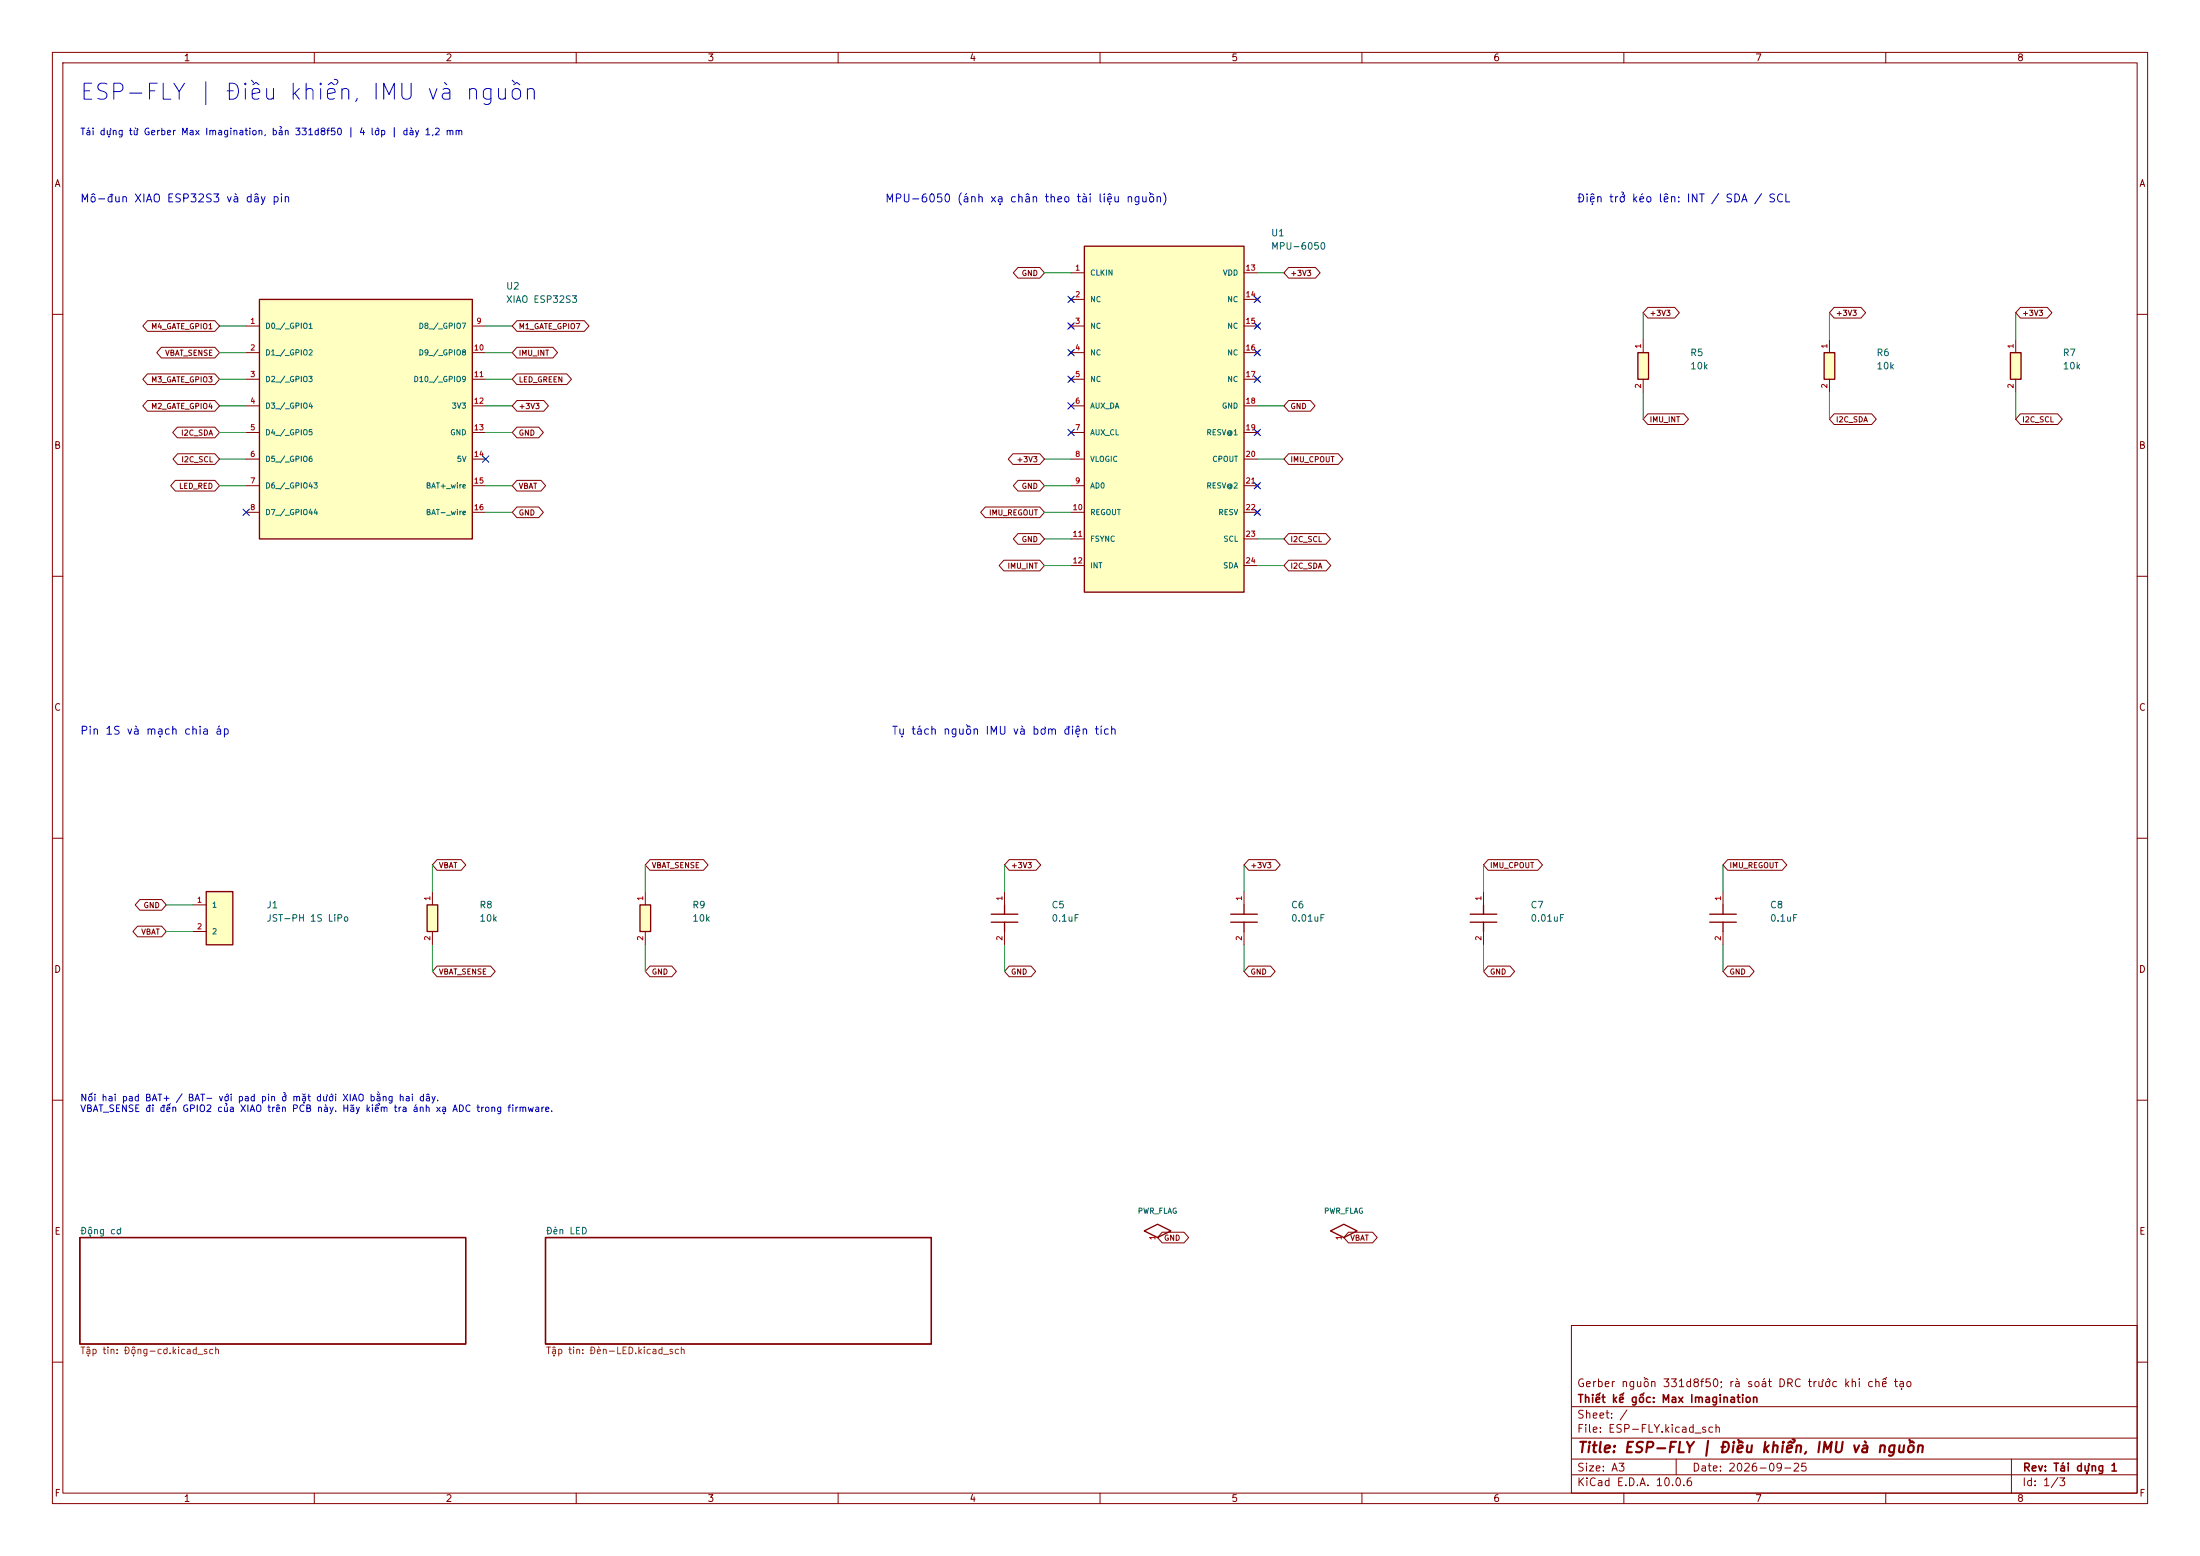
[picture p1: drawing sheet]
(kicad_sch (version 20250114) (generator "eeschema") (paper "A3") (title_block (title "ESP-FLY | Điều khiển, IMU và nguồn") (date "2026-09-25") (rev "Tái dựng 1") (company "Thiết kế gốc: Max Imagination") (comment 1 "Gerber nguồn 331d8f50; rà soát DRC trước khi chế tạo"))
(lib_symbols
(symbol "ESP_FLY:R" (pin_names (offset 1.016) (hide yes)) (in_bom yes) (on_board yes) (property "Reference" "R" (at 0 0 0) (effects (font (size 1.27 1.27)) )) (property "Value" "R" (at 0 0 0) (effects (font (size 1.27 1.27)) )) (symbol "R_0_1" (rectangle (start -1.016 2.54) (end 1.016 -2.54) (stroke (width .254) (type default)) (fill (type background)))) (symbol "R_1_1" (pin passive line (at 0 5.08 270) (length 2.54) (name "" (effects (font (size 1.016 1.016)) )) (number "1" (effects (font (size 1.016 1.016)) )))(pin passive line (at 0 -5.08 90) (length 2.54) (name "" (effects (font (size 1.016 1.016)) )) (number "2" (effects (font (size 1.016 1.016)) )))))
(symbol "ESP_FLY:C" (pin_names (offset 1.016) (hide yes)) (in_bom yes) (on_board yes) (property "Reference" "C" (at 0 0 0) (effects (font (size 1.27 1.27)) )) (property "Value" "C" (at 0 0 0) (effects (font (size 1.27 1.27)) )) (symbol "C_0_1" (polyline (pts (xy -2.54 0.762)(xy 2.54 0.762)) (stroke (width 0.254) (type default)) (fill (type none)))(polyline (pts (xy -2.54 -0.762)(xy 2.54 -0.762)) (stroke (width 0.254) (type default)) (fill (type none)))(polyline (pts (xy 0 2.54)(xy 0 0.762)) (stroke (width 0.254) (type default)) (fill (type none)))(polyline (pts (xy 0 -2.54)(xy 0 -0.762)) (stroke (width 0.254) (type default)) (fill (type none)))) (symbol "C_1_1" (pin passive line (at 0 5.08 270) (length 2.54) (name "" (effects (font (size 1.016 1.016)) )) (number "1" (effects (font (size 1.016 1.016)) )))(pin passive line (at 0 -5.08 90) (length 2.54) (name "" (effects (font (size 1.016 1.016)) )) (number "2" (effects (font (size 1.016 1.016)) )))))
(symbol "ESP_FLY:D" (pin_names (offset 1.016) (hide yes)) (in_bom yes) (on_board yes) (property "Reference" "D" (at 0 0 0) (effects (font (size 1.27 1.27)) )) (property "Value" "D" (at 0 0 0) (effects (font (size 1.27 1.27)) )) (symbol "D_0_1" (polyline (pts (xy -2.54 2.54)(xy 2.54 2.54)(xy 0 -2.54)(xy -2.54 2.54)) (stroke (width 0.254) (type default)) (fill (type none)))(polyline (pts (xy -2.54 -2.54)(xy 2.54 -2.54)) (stroke (width 0.254) (type default)) (fill (type none)))) (symbol "D_1_1" (pin passive line (at 0 5.08 270) (length 2.54) (name "A" (effects (font (size 1.016 1.016)) )) (number "2" (effects (font (size 1.016 1.016)) )))(pin passive line (at 0 -5.08 90) (length 2.54) (name "K" (effects (font (size 1.016 1.016)) )) (number "1" (effects (font (size 1.016 1.016)) )))))
(symbol "ESP_FLY:LED" (pin_names (offset 1.016) (hide yes)) (in_bom yes) (on_board yes) (property "Reference" "D" (at 0 0 0) (effects (font (size 1.27 1.27)) )) (property "Value" "LED" (at 0 0 0) (effects (font (size 1.27 1.27)) )) (symbol "LED_0_1" (polyline (pts (xy -2.54 2.54)(xy 2.54 2.54)(xy 0 -2.54)(xy -2.54 2.54)) (stroke (width 0.254) (type default)) (fill (type none)))(polyline (pts (xy -2.54 -2.54)(xy 2.54 -2.54)) (stroke (width 0.254) (type default)) (fill (type none)))(polyline (pts (xy 3.81 0)(xy 6.35 -2.54)(xy 5.08 -2.54)) (stroke (width 0.254) (type default)) (fill (type none)))(polyline (pts (xy 3.81 2.54)(xy 6.35 0)(xy 5.08 0)) (stroke (width 0.254) (type default)) (fill (type none)))) (symbol "LED_1_1" (pin passive line (at 0 5.08 270) (length 2.54) (name "A" (effects (font (size 1.016 1.016)) )) (number "2" (effects (font (size 1.016 1.016)) )))(pin passive line (at 0 -5.08 90) (length 2.54) (name "K" (effects (font (size 1.016 1.016)) )) (number "1" (effects (font (size 1.016 1.016)) )))))
(symbol "ESP_FLY:NMOS" (pin_names (offset 1.016) (hide yes)) (in_bom yes) (on_board yes) (property "Reference" "Q" (at 0 0 0) (effects (font (size 1.27 1.27)) )) (property "Value" "NMOS" (at 0 0 0) (effects (font (size 1.27 1.27)) )) (symbol "NMOS_0_1" (polyline (pts (xy -5.08 0)(xy -2.54 0)) (stroke (width 0.254) (type default)) (fill (type none)))(polyline (pts (xy -2.54 -3.81)(xy -2.54 3.81)) (stroke (width 0.254) (type default)) (fill (type none)))(polyline (pts (xy -1.27 -3.81)(xy -1.27 -1.27)) (stroke (width 0.254) (type default)) (fill (type none)))(polyline (pts (xy -1.27 -0.635)(xy -1.27 0.635)) (stroke (width 0.254) (type default)) (fill (type none)))(polyline (pts (xy -1.27 1.27)(xy -1.27 3.81)) (stroke (width 0.254) (type default)) (fill (type none)))(polyline (pts (xy -1.27 2.54)(xy 2.54 2.54)(xy 2.54 5.08)) (stroke (width 0.254) (type default)) (fill (type none)))(polyline (pts (xy -1.27 -2.54)(xy 2.54 -2.54)(xy 2.54 -5.08)) (stroke (width 0.254) (type default)) (fill (type none)))(polyline (pts (xy -1.27 0)(xy 2.54 0)(xy 2.54 -2.54)) (stroke (width 0.254) (type default)) (fill (type none)))(polyline (pts (xy -1.27 0)(xy 0.254 0.762)(xy 0.254 -0.762)(xy -1.27 0)) (stroke (width 0.254) (type default)) (fill (type none)))) (symbol "NMOS_1_1" (pin input line (at -7.62 0 0) (length 2.54) (name "G" (effects (font (size 1.016 1.016)) )) (number "1" (effects (font (size 1.016 1.016)) )))(pin passive line (at 2.54 7.62 270) (length 2.54) (name "D" (effects (font (size 1.016 1.016)) )) (number "3" (effects (font (size 1.016 1.016)) )))(pin passive line (at 2.54 -7.62 90) (length 2.54) (name "S" (effects (font (size 1.016 1.016)) )) (number "2" (effects (font (size 1.016 1.016)) )))))
(symbol "ESP_FLY:Conn2" (pin_names (offset 1.016)) (in_bom yes) (on_board yes) (property "Reference" "J" (at 0 0 0) (effects (font (size 1.27 1.27)) )) (property "Value" "Conn2" (at 0 0 0) (effects (font (size 1.27 1.27)) )) (symbol "Conn2_0_1" (rectangle (start -2.54 5.08) (end 2.54 -5.08) (stroke (width .254) (type default)) (fill (type background)))) (symbol "Conn2_1_1" (pin passive line (at -5.08 2.54 0) (length 2.54) (name "1" (effects (font (size 1.016 1.016)) )) (number "1" (effects (font (size 1.016 1.016)) )))(pin passive line (at -5.08 -2.54 0) (length 2.54) (name "2" (effects (font (size 1.016 1.016)) )) (number "2" (effects (font (size 1.016 1.016)) )))))
(symbol "ESP_FLY:XIAO" (pin_names (offset 1.016)) (in_bom yes) (on_board yes) (property "Reference" "U" (at 0 0 0) (effects (font (size 1.27 1.27)) )) (property "Value" "XIAO" (at 0 0 0) (effects (font (size 1.27 1.27)) )) (symbol "XIAO_0_1" (rectangle (start -20.32 22.86) (end 20.32 -22.86) (stroke (width .254) (type default)) (fill (type background)))) (symbol "XIAO_1_1" (pin bidirectional line (at -22.86 17.78 0) (length 2.54) (name "D0 / GPIO1" (effects (font (size 1.016 1.016)) )) (number "1" (effects (font (size 1.016 1.016)) )))(pin bidirectional line (at -22.86 12.700000000000001 0) (length 2.54) (name "D1 / GPIO2" (effects (font (size 1.016 1.016)) )) (number "2" (effects (font (size 1.016 1.016)) )))(pin bidirectional line (at -22.86 7.620000000000001 0) (length 2.54) (name "D2 / GPIO3" (effects (font (size 1.016 1.016)) )) (number "3" (effects (font (size 1.016 1.016)) )))(pin bidirectional line (at -22.86 2.540000000000001 0) (length 2.54) (name "D3 / GPIO4" (effects (font (size 1.016 1.016)) )) (number "4" (effects (font (size 1.016 1.016)) )))(pin bidirectional line (at -22.86 -2.539999999999999 0) (length 2.54) (name "D4 / GPIO5" (effects (font (size 1.016 1.016)) )) (number "5" (effects (font (size 1.016 1.016)) )))(pin bidirectional line (at -22.86 -7.619999999999997 0) (length 2.54) (name "D5 / GPIO6" (effects (font (size 1.016 1.016)) )) (number "6" (effects (font (size 1.016 1.016)) )))(pin bidirectional line (at -22.86 -12.7 0) (length 2.54) (name "D6 / GPIO43" (effects (font (size 1.016 1.016)) )) (number "7" (effects (font (size 1.016 1.016)) )))(pin bidirectional line (at -22.86 -17.78 0) (length 2.54) (name "D7 / GPIO44" (effects (font (size 1.016 1.016)) )) (number "8" (effects (font (size 1.016 1.016)) )))(pin bidirectional line (at 22.86 17.78 180) (length 2.54) (name "D8 / GPIO7" (effects (font (size 1.016 1.016)) )) (number "9" (effects (font (size 1.016 1.016)) )))(pin bidirectional line (at 22.86 12.700000000000001 180) (length 2.54) (name "D9 / GPIO8" (effects (font (size 1.016 1.016)) )) (number "10" (effects (font (size 1.016 1.016)) )))(pin bidirectional line (at 22.86 7.620000000000001 180) (length 2.54) (name "D10 / GPIO9" (effects (font (size 1.016 1.016)) )) (number "11" (effects (font (size 1.016 1.016)) )))(pin power_out line (at 22.86 2.540000000000001 180) (length 2.54) (name "3V3" (effects (font (size 1.016 1.016)) )) (number "12" (effects (font (size 1.016 1.016)) )))(pin passive line (at 22.86 -2.539999999999999 180) (length 2.54) (name "GND" (effects (font (size 1.016 1.016)) )) (number "13" (effects (font (size 1.016 1.016)) )))(pin power_in line (at 22.86 -7.619999999999997 180) (length 2.54) (name "5V" (effects (font (size 1.016 1.016)) )) (number "14" (effects (font (size 1.016 1.016)) )))(pin power_in line (at 22.86 -12.7 180) (length 2.54) (name "BAT+ wire" (effects (font (size 1.016 1.016)) )) (number "15" (effects (font (size 1.016 1.016)) )))(pin passive line (at 22.86 -17.78 180) (length 2.54) (name "BAT- wire" (effects (font (size 1.016 1.016)) )) (number "16" (effects (font (size 1.016 1.016)) )))))
(symbol "ESP_FLY:MPU6050" (pin_names (offset 1.016)) (in_bom yes) (on_board yes) (property "Reference" "U" (at 0 0 0) (effects (font (size 1.27 1.27)) )) (property "Value" "MPU6050" (at 0 0 0) (effects (font (size 1.27 1.27)) )) (symbol "MPU6050_0_1" (rectangle (start -15.24 33.02) (end 15.24 -33.02) (stroke (width .254) (type default)) (fill (type background)))) (symbol "MPU6050_1_1" (pin input line (at -17.78 27.94 0) (length 2.54) (name "CLKIN" (effects (font (size 1.016 1.016)) )) (number "1" (effects (font (size 1.016 1.016)) )))(pin no_connect line (at -17.78 22.86 0) (length 2.54) (name "NC" (effects (font (size 1.016 1.016)) )) (number "2" (effects (font (size 1.016 1.016)) )))(pin no_connect line (at -17.78 17.78 0) (length 2.54) (name "NC" (effects (font (size 1.016 1.016)) )) (number "3" (effects (font (size 1.016 1.016)) )))(pin no_connect line (at -17.78 12.700000000000001 0) (length 2.54) (name "NC" (effects (font (size 1.016 1.016)) )) (number "4" (effects (font (size 1.016 1.016)) )))(pin no_connect line (at -17.78 7.620000000000001 0) (length 2.54) (name "NC" (effects (font (size 1.016 1.016)) )) (number "5" (effects (font (size 1.016 1.016)) )))(pin passive line (at -17.78 2.5400000000000027 0) (length 2.54) (name "AUX_DA" (effects (font (size 1.016 1.016)) )) (number "6" (effects (font (size 1.016 1.016)) )))(pin passive line (at -17.78 -2.539999999999999 0) (length 2.54) (name "AUX_CL" (effects (font (size 1.016 1.016)) )) (number "7" (effects (font (size 1.016 1.016)) )))(pin power_in line (at -17.78 -7.620000000000001 0) (length 2.54) (name "VLOGIC" (effects (font (size 1.016 1.016)) )) (number "8" (effects (font (size 1.016 1.016)) )))(pin input line (at -17.78 -12.7 0) (length 2.54) (name "AD0" (effects (font (size 1.016 1.016)) )) (number "9" (effects (font (size 1.016 1.016)) )))(pin passive line (at -17.78 -17.779999999999998 0) (length 2.54) (name "REGOUT" (effects (font (size 1.016 1.016)) )) (number "10" (effects (font (size 1.016 1.016)) )))(pin input line (at -17.78 -22.859999999999996 0) (length 2.54) (name "FSYNC" (effects (font (size 1.016 1.016)) )) (number "11" (effects (font (size 1.016 1.016)) )))(pin output line (at -17.78 -27.94 0) (length 2.54) (name "INT" (effects (font (size 1.016 1.016)) )) (number "12" (effects (font (size 1.016 1.016)) )))(pin power_in line (at 17.78 27.94 180) (length 2.54) (name "VDD" (effects (font (size 1.016 1.016)) )) (number "13" (effects (font (size 1.016 1.016)) )))(pin no_connect line (at 17.78 22.86 180) (length 2.54) (name "NC" (effects (font (size 1.016 1.016)) )) (number "14" (effects (font (size 1.016 1.016)) )))(pin no_connect line (at 17.78 17.78 180) (length 2.54) (name "NC" (effects (font (size 1.016 1.016)) )) (number "15" (effects (font (size 1.016 1.016)) )))(pin no_connect line (at 17.78 12.700000000000001 180) (length 2.54) (name "NC" (effects (font (size 1.016 1.016)) )) (number "16" (effects (font (size 1.016 1.016)) )))(pin no_connect line (at 17.78 7.620000000000001 180) (length 2.54) (name "NC" (effects (font (size 1.016 1.016)) )) (number "17" (effects (font (size 1.016 1.016)) )))(pin power_in line (at 17.78 2.5400000000000027 180) (length 2.54) (name "GND" (effects (font (size 1.016 1.016)) )) (number "18" (effects (font (size 1.016 1.016)) )))(pin no_connect line (at 17.78 -2.539999999999999 180) (length 2.54) (name "RESV@1" (effects (font (size 1.016 1.016)) )) (number "19" (effects (font (size 1.016 1.016)) )))(pin passive line (at 17.78 -7.620000000000001 180) (length 2.54) (name "CPOUT" (effects (font (size 1.016 1.016)) )) (number "20" (effects (font (size 1.016 1.016)) )))(pin no_connect line (at 17.78 -12.7 180) (length 2.54) (name "RESV@2" (effects (font (size 1.016 1.016)) )) (number "21" (effects (font (size 1.016 1.016)) )))(pin no_connect line (at 17.78 -17.779999999999998 180) (length 2.54) (name "RESV" (effects (font (size 1.016 1.016)) )) (number "22" (effects (font (size 1.016 1.016)) )))(pin input line (at 17.78 -22.859999999999996 180) (length 2.54) (name "SCL" (effects (font (size 1.016 1.016)) )) (number "23" (effects (font (size 1.016 1.016)) )))(pin bidirectional line (at 17.78 -27.94 180) (length 2.54) (name "SDA" (effects (font (size 1.016 1.016)) )) (number "24" (effects (font (size 1.016 1.016)) )))))
(symbol "ESP_FLY:PWR" (pin_names (offset 1.016) (hide yes)) (in_bom yes) (on_board yes) (property "Reference" "#FLG" (at 0 0 0) (effects (font (size 1.27 1.27)) )) (property "Value" "PWR" (at 0 0 0) (effects (font (size 1.27 1.27)) )) (symbol "PWR_0_1" (polyline (pts (xy 0 0)(xy 2.54 1.27)(xy 0 2.54)(xy -2.54 1.27)(xy 0 0)) (stroke (width 0.254) (type default)) (fill (type none)))) (symbol "PWR_1_1" (pin power_out line (at 0 0 90) (length 0) (name "pwr" (effects (font (size 1.016 1.016)) )) (number "1" (effects (font (size 1.016 1.016)) ))))))
(text "ESP-FLY | Điều khiển, IMU và nguồn" (at 15.24 17.78 0) (effects (font (size 3.048 3.048)) (justify left)))
(text "Tái dựng từ Gerber Max Imagination, bản 331d8f50 | 4 lớp | dày 1,2 mm" (at 15.24 25.4 0) (effects (font (size 1.27 1.27)) (justify left)))
(symbol (lib_id "ESP_FLY:XIAO") (at 69.85 80.01 0) (unit 1) (in_bom yes) (on_board yes) (dnp no) (property "Reference" "U2" (at 96.52 54.61000000000001 0) (effects (font (size 1.27 1.27)) (justify left))) (property "Value" "XIAO ESP32S3" (at 96.52 57.150000000000006 0) (effects (font (size 1.27 1.27)) (justify left))) (property "Footprint" "ESP_FLY:U2" (at 69.85 80.01 0) (effects (font (size 1.27 1.27)) (hide yes))))
(wire (pts (xy 46.99 62.23) (xy 41.910000000000004 62.23)) (stroke (width 0) (type default)))
(global_label "M4_GATE_GPIO1" (shape bidirectional) (at 41.910000000000004 62.23 180) (effects (font (size 1.016 1.016)) (justify right)) (property "Intersheetrefs" "${INTERSHEET_REFS}" (at 41.910000000000004 62.23 180) (effects (font (size 1.016 1.016)) (hide yes))))
(wire (pts (xy 46.99 67.31) (xy 41.910000000000004 67.31)) (stroke (width 0) (type default)))
(global_label "VBAT_SENSE" (shape bidirectional) (at 41.910000000000004 67.31 180) (effects (font (size 1.016 1.016)) (justify right)) (property "Intersheetrefs" "${INTERSHEET_REFS}" (at 41.910000000000004 67.31 180) (effects (font (size 1.016 1.016)) (hide yes))))
(wire (pts (xy 46.99 72.39) (xy 41.910000000000004 72.39)) (stroke (width 0) (type default)))
(global_label "M3_GATE_GPIO3" (shape bidirectional) (at 41.910000000000004 72.39 180) (effects (font (size 1.016 1.016)) (justify right)) (property "Intersheetrefs" "${INTERSHEET_REFS}" (at 41.910000000000004 72.39 180) (effects (font (size 1.016 1.016)) (hide yes))))
(wire (pts (xy 46.99 77.47) (xy 41.910000000000004 77.47)) (stroke (width 0) (type default)))
(global_label "M2_GATE_GPIO4" (shape bidirectional) (at 41.910000000000004 77.47 180) (effects (font (size 1.016 1.016)) (justify right)) (property "Intersheetrefs" "${INTERSHEET_REFS}" (at 41.910000000000004 77.47 180) (effects (font (size 1.016 1.016)) (hide yes))))
(wire (pts (xy 46.99 82.55) (xy 41.910000000000004 82.55)) (stroke (width 0) (type default)))
(global_label "I2C_SDA" (shape bidirectional) (at 41.910000000000004 82.55 180) (effects (font (size 1.016 1.016)) (justify right)) (property "Intersheetrefs" "${INTERSHEET_REFS}" (at 41.910000000000004 82.55 180) (effects (font (size 1.016 1.016)) (hide yes))))
(wire (pts (xy 46.99 87.63) (xy 41.910000000000004 87.63)) (stroke (width 0) (type default)))
(global_label "I2C_SCL" (shape bidirectional) (at 41.910000000000004 87.63 180) (effects (font (size 1.016 1.016)) (justify right)) (property "Intersheetrefs" "${INTERSHEET_REFS}" (at 41.910000000000004 87.63 180) (effects (font (size 1.016 1.016)) (hide yes))))
(wire (pts (xy 46.99 92.71) (xy 41.910000000000004 92.71)) (stroke (width 0) (type default)))
(global_label "LED_RED" (shape bidirectional) (at 41.910000000000004 92.71 180) (effects (font (size 1.016 1.016)) (justify right)) (property "Intersheetrefs" "${INTERSHEET_REFS}" (at 41.910000000000004 92.71 180) (effects (font (size 1.016 1.016)) (hide yes))))
(no_connect (at 46.99 97.79))
(wire (pts (xy 92.71 62.23) (xy 97.78999999999999 62.23)) (stroke (width 0) (type default)))
(global_label "M1_GATE_GPIO7" (shape bidirectional) (at 97.78999999999999 62.23 0) (effects (font (size 1.016 1.016)) (justify left)) (property "Intersheetrefs" "${INTERSHEET_REFS}" (at 97.78999999999999 62.23 0) (effects (font (size 1.016 1.016)) (hide yes))))
(wire (pts (xy 92.71 67.31) (xy 97.78999999999999 67.31)) (stroke (width 0) (type default)))
(global_label "IMU_INT" (shape bidirectional) (at 97.78999999999999 67.31 0) (effects (font (size 1.016 1.016)) (justify left)) (property "Intersheetrefs" "${INTERSHEET_REFS}" (at 97.78999999999999 67.31 0) (effects (font (size 1.016 1.016)) (hide yes))))
(wire (pts (xy 92.71 72.39) (xy 97.78999999999999 72.39)) (stroke (width 0) (type default)))
(global_label "LED_GREEN" (shape bidirectional) (at 97.78999999999999 72.39 0) (effects (font (size 1.016 1.016)) (justify left)) (property "Intersheetrefs" "${INTERSHEET_REFS}" (at 97.78999999999999 72.39 0) (effects (font (size 1.016 1.016)) (hide yes))))
(wire (pts (xy 92.71 77.47) (xy 97.78999999999999 77.47)) (stroke (width 0) (type default)))
(global_label "+3V3" (shape bidirectional) (at 97.78999999999999 77.47 0) (effects (font (size 1.016 1.016)) (justify left)) (property "Intersheetrefs" "${INTERSHEET_REFS}" (at 97.78999999999999 77.47 0) (effects (font (size 1.016 1.016)) (hide yes))))
(wire (pts (xy 92.71 82.55) (xy 97.78999999999999 82.55)) (stroke (width 0) (type default)))
(global_label "GND" (shape bidirectional) (at 97.78999999999999 82.55 0) (effects (font (size 1.016 1.016)) (justify left)) (property "Intersheetrefs" "${INTERSHEET_REFS}" (at 97.78999999999999 82.55 0) (effects (font (size 1.016 1.016)) (hide yes))))
(no_connect (at 92.71 87.63))
(wire (pts (xy 92.71 92.71) (xy 97.78999999999999 92.71)) (stroke (width 0) (type default)))
(global_label "VBAT" (shape bidirectional) (at 97.78999999999999 92.71 0) (effects (font (size 1.016 1.016)) (justify left)) (property "Intersheetrefs" "${INTERSHEET_REFS}" (at 97.78999999999999 92.71 0) (effects (font (size 1.016 1.016)) (hide yes))))
(wire (pts (xy 92.71 97.79) (xy 97.78999999999999 97.79)) (stroke (width 0) (type default)))
(global_label "GND" (shape bidirectional) (at 97.78999999999999 97.79 0) (effects (font (size 1.016 1.016)) (justify left)) (property "Intersheetrefs" "${INTERSHEET_REFS}" (at 97.78999999999999 97.79 0) (effects (font (size 1.016 1.016)) (hide yes))))
(symbol (lib_id "ESP_FLY:MPU6050") (at 222.25 80.01 0) (unit 1) (in_bom yes) (on_board yes) (dnp no) (property "Reference" "U1" (at 242.57 44.45 0) (effects (font (size 1.27 1.27)) (justify left))) (property "Value" "MPU-6050" (at 242.57 46.99 0) (effects (font (size 1.27 1.27)) (justify left))) (property "ManufacturerPartNumber" "MPU-6050" (at 0 0 0) (effects (font (size 1.27 1.27)) (hide yes))) (property "SourceBOM" "https://drive.google.com/file/d/1EBPdoYV8IRlJl5H9KqLQGCuI6NOrhwHS/view" (at 0 0 0) (effects (font (size 1.27 1.27)) (hide yes))) (property "SourceDesignator" "U1" (at 0 0 0) (effects (font (size 1.27 1.27)) (hide yes))) (property "Footprint" "ESP_FLY:U1" (at 222.25 80.01 0) (effects (font (size 1.27 1.27)) (hide yes))))
(wire (pts (xy 204.47 52.07) (xy 199.39 52.07)) (stroke (width 0) (type default)))
(global_label "GND" (shape bidirectional) (at 199.39 52.07 180) (effects (font (size 1.016 1.016)) (justify right)) (property "Intersheetrefs" "${INTERSHEET_REFS}" (at 199.39 52.07 180) (effects (font (size 1.016 1.016)) (hide yes))))
(no_connect (at 204.47 57.15))
(no_connect (at 204.47 62.23))
(no_connect (at 204.47 67.31))
(no_connect (at 204.47 72.39))
(no_connect (at 204.47 77.47))
(no_connect (at 204.47 82.55))
(wire (pts (xy 204.47 87.63) (xy 199.39 87.63)) (stroke (width 0) (type default)))
(global_label "+3V3" (shape bidirectional) (at 199.39 87.63 180) (effects (font (size 1.016 1.016)) (justify right)) (property "Intersheetrefs" "${INTERSHEET_REFS}" (at 199.39 87.63 180) (effects (font (size 1.016 1.016)) (hide yes))))
(wire (pts (xy 204.47 92.71) (xy 199.39 92.71)) (stroke (width 0) (type default)))
(global_label "GND" (shape bidirectional) (at 199.39 92.71 180) (effects (font (size 1.016 1.016)) (justify right)) (property "Intersheetrefs" "${INTERSHEET_REFS}" (at 199.39 92.71 180) (effects (font (size 1.016 1.016)) (hide yes))))
(wire (pts (xy 204.47 97.79) (xy 199.39 97.79)) (stroke (width 0) (type default)))
(global_label "IMU_REGOUT" (shape bidirectional) (at 199.39 97.79 180) (effects (font (size 1.016 1.016)) (justify right)) (property "Intersheetrefs" "${INTERSHEET_REFS}" (at 199.39 97.79 180) (effects (font (size 1.016 1.016)) (hide yes))))
(wire (pts (xy 204.47 102.87) (xy 199.39 102.87)) (stroke (width 0) (type default)))
(global_label "GND" (shape bidirectional) (at 199.39 102.87 180) (effects (font (size 1.016 1.016)) (justify right)) (property "Intersheetrefs" "${INTERSHEET_REFS}" (at 199.39 102.87 180) (effects (font (size 1.016 1.016)) (hide yes))))
(wire (pts (xy 204.47 107.95) (xy 199.39 107.95)) (stroke (width 0) (type default)))
(global_label "IMU_INT" (shape bidirectional) (at 199.39 107.95 180) (effects (font (size 1.016 1.016)) (justify right)) (property "Intersheetrefs" "${INTERSHEET_REFS}" (at 199.39 107.95 180) (effects (font (size 1.016 1.016)) (hide yes))))
(wire (pts (xy 240.03 52.07) (xy 245.11 52.07)) (stroke (width 0) (type default)))
(global_label "+3V3" (shape bidirectional) (at 245.11 52.07 0) (effects (font (size 1.016 1.016)) (justify left)) (property "Intersheetrefs" "${INTERSHEET_REFS}" (at 245.11 52.07 0) (effects (font (size 1.016 1.016)) (hide yes))))
(no_connect (at 240.03 57.15))
(no_connect (at 240.03 62.23))
(no_connect (at 240.03 67.31))
(no_connect (at 240.03 72.39))
(wire (pts (xy 240.03 77.47) (xy 245.11 77.47)) (stroke (width 0) (type default)))
(global_label "GND" (shape bidirectional) (at 245.11 77.47 0) (effects (font (size 1.016 1.016)) (justify left)) (property "Intersheetrefs" "${INTERSHEET_REFS}" (at 245.11 77.47 0) (effects (font (size 1.016 1.016)) (hide yes))))
(no_connect (at 240.03 82.55))
(wire (pts (xy 240.03 87.63) (xy 245.11 87.63)) (stroke (width 0) (type default)))
(global_label "IMU_CPOUT" (shape bidirectional) (at 245.11 87.63 0) (effects (font (size 1.016 1.016)) (justify left)) (property "Intersheetrefs" "${INTERSHEET_REFS}" (at 245.11 87.63 0) (effects (font (size 1.016 1.016)) (hide yes))))
(no_connect (at 240.03 92.71))
(no_connect (at 240.03 97.79))
(wire (pts (xy 240.03 102.87) (xy 245.11 102.87)) (stroke (width 0) (type default)))
(global_label "I2C_SCL" (shape bidirectional) (at 245.11 102.87 0) (effects (font (size 1.016 1.016)) (justify left)) (property "Intersheetrefs" "${INTERSHEET_REFS}" (at 245.11 102.87 0) (effects (font (size 1.016 1.016)) (hide yes))))
(wire (pts (xy 240.03 107.95) (xy 245.11 107.95)) (stroke (width 0) (type default)))
(global_label "I2C_SDA" (shape bidirectional) (at 245.11 107.95 0) (effects (font (size 1.016 1.016)) (justify left)) (property "Intersheetrefs" "${INTERSHEET_REFS}" (at 245.11 107.95 0) (effects (font (size 1.016 1.016)) (hide yes))))
(symbol (lib_id "ESP_FLY:Conn2") (at 41.91 175.26 0) (unit 1) (in_bom yes) (on_board yes) (dnp no) (property "Reference" "J1" (at 50.8 172.72 0) (effects (font (size 1.27 1.27)) (justify left))) (property "Value" "JST-PH 1S LiPo" (at 50.8 175.26 0) (effects (font (size 1.27 1.27)) (justify left))) (property "ManufacturerPartNumber" "S2B-PH-K-S(LF)(SN)" (at 0 0 0) (effects (font (size 1.27 1.27)) (hide yes))) (property "SourceBOM" "https://drive.google.com/file/d/1EBPdoYV8IRlJl5H9KqLQGCuI6NOrhwHS/view" (at 0 0 0) (effects (font (size 1.27 1.27)) (hide yes))) (property "SourceDesignator" "J1" (at 0 0 0) (effects (font (size 1.27 1.27)) (hide yes))) (property "Manufacturer" "JST" (at 0 0 0) (effects (font (size 1.27 1.27)) (hide yes))) (property "Footprint" "ESP_FLY:J1" (at 41.91 175.26 0) (effects (font (size 1.27 1.27)) (hide yes))))
(wire (pts (xy 36.83 172.72) (xy 31.75 172.72)) (stroke (width 0) (type default)))
(global_label "GND" (shape bidirectional) (at 31.75 172.72 180) (effects (font (size 1.016 1.016)) (justify right)) (property "Intersheetrefs" "${INTERSHEET_REFS}" (at 31.75 172.72 180) (effects (font (size 1.016 1.016)) (hide yes))))
(wire (pts (xy 36.83 177.8) (xy 31.75 177.8)) (stroke (width 0) (type default)))
(global_label "VBAT" (shape bidirectional) (at 31.75 177.8 180) (effects (font (size 1.016 1.016)) (justify right)) (property "Intersheetrefs" "${INTERSHEET_REFS}" (at 31.75 177.8 180) (effects (font (size 1.016 1.016)) (hide yes))))
(symbol (lib_id "ESP_FLY:R") (at 82.55 175.26 0) (unit 1) (in_bom yes) (on_board yes) (dnp no) (property "Reference" "R8" (at 91.44 172.72 0) (effects (font (size 1.27 1.27)) (justify left))) (property "Value" "10k" (at 91.44 175.26 0) (effects (font (size 1.27 1.27)) (justify left))) (property "ManufacturerPartNumber" "FRC0805F1002TS" (at 0 0 0) (effects (font (size 1.27 1.27)) (hide yes))) (property "SourceBOM" "https://drive.google.com/file/d/1EBPdoYV8IRlJl5H9KqLQGCuI6NOrhwHS/view" (at 0 0 0) (effects (font (size 1.27 1.27)) (hide yes))) (property "SourceDesignator" "R8" (at 0 0 0) (effects (font (size 1.27 1.27)) (hide yes))) (property "Footprint" "ESP_FLY:R8" (at 82.55 175.26 0) (effects (font (size 1.27 1.27)) (hide yes))))
(wire (pts (xy 82.55 170.18) (xy 82.55 165.1)) (stroke (width 0) (type default)))
(global_label "VBAT" (shape bidirectional) (at 82.55 165.1 0) (effects (font (size 1.016 1.016)) (justify left)) (property "Intersheetrefs" "${INTERSHEET_REFS}" (at 82.55 165.1 0) (effects (font (size 1.016 1.016)) (hide yes))))
(wire (pts (xy 82.55 180.34) (xy 82.55 185.42000000000002)) (stroke (width 0) (type default)))
(global_label "VBAT_SENSE" (shape bidirectional) (at 82.55 185.42000000000002 0) (effects (font (size 1.016 1.016)) (justify left)) (property "Intersheetrefs" "${INTERSHEET_REFS}" (at 82.55 185.42000000000002 0) (effects (font (size 1.016 1.016)) (hide yes))))
(symbol (lib_id "ESP_FLY:R") (at 123.19 175.26 0) (unit 1) (in_bom yes) (on_board yes) (dnp no) (property "Reference" "R9" (at 132.07999999999998 172.72 0) (effects (font (size 1.27 1.27)) (justify left))) (property "Value" "10k" (at 132.07999999999998 175.26 0) (effects (font (size 1.27 1.27)) (justify left))) (property "ManufacturerPartNumber" "FRC0805F1002TS" (at 0 0 0) (effects (font (size 1.27 1.27)) (hide yes))) (property "SourceBOM" "https://drive.google.com/file/d/1EBPdoYV8IRlJl5H9KqLQGCuI6NOrhwHS/view" (at 0 0 0) (effects (font (size 1.27 1.27)) (hide yes))) (property "SourceDesignator" "R9" (at 0 0 0) (effects (font (size 1.27 1.27)) (hide yes))) (property "Footprint" "ESP_FLY:R9" (at 123.19 175.26 0) (effects (font (size 1.27 1.27)) (hide yes))))
(wire (pts (xy 123.19 170.18) (xy 123.19 165.1)) (stroke (width 0) (type default)))
(global_label "VBAT_SENSE" (shape bidirectional) (at 123.19 165.1 0) (effects (font (size 1.016 1.016)) (justify left)) (property "Intersheetrefs" "${INTERSHEET_REFS}" (at 123.19 165.1 0) (effects (font (size 1.016 1.016)) (hide yes))))
(wire (pts (xy 123.19 180.34) (xy 123.19 185.42000000000002)) (stroke (width 0) (type default)))
(global_label "GND" (shape bidirectional) (at 123.19 185.42000000000002 0) (effects (font (size 1.016 1.016)) (justify left)) (property "Intersheetrefs" "${INTERSHEET_REFS}" (at 123.19 185.42000000000002 0) (effects (font (size 1.016 1.016)) (hide yes))))
(symbol (lib_id "ESP_FLY:C") (at 191.77 175.26 0) (unit 1) (in_bom yes) (on_board yes) (dnp no) (property "Reference" "C5" (at 200.66000000000003 172.72 0) (effects (font (size 1.27 1.27)) (justify left))) (property "Value" "0.1uF" (at 200.66000000000003 175.26 0) (effects (font (size 1.27 1.27)) (justify left))) (property "ManufacturerPartNumber" "CL21B104KBCNNNC" (at 0 0 0) (effects (font (size 1.27 1.27)) (hide yes))) (property "SourceBOM" "https://drive.google.com/file/d/1EBPdoYV8IRlJl5H9KqLQGCuI6NOrhwHS/view" (at 0 0 0) (effects (font (size 1.27 1.27)) (hide yes))) (property "SourceDesignator" "C5" (at 0 0 0) (effects (font (size 1.27 1.27)) (hide yes))) (property "Manufacturer" "Samsung Electro-Mechanics" (at 0 0 0) (effects (font (size 1.27 1.27)) (hide yes))) (property "Footprint" "ESP_FLY:C5" (at 191.77 175.26 0) (effects (font (size 1.27 1.27)) (hide yes))))
(wire (pts (xy 191.77 170.18) (xy 191.77 165.1)) (stroke (width 0) (type default)))
(global_label "+3V3" (shape bidirectional) (at 191.77 165.1 0) (effects (font (size 1.016 1.016)) (justify left)) (property "Intersheetrefs" "${INTERSHEET_REFS}" (at 191.77 165.1 0) (effects (font (size 1.016 1.016)) (hide yes))))
(wire (pts (xy 191.77 180.34) (xy 191.77 185.42000000000002)) (stroke (width 0) (type default)))
(global_label "GND" (shape bidirectional) (at 191.77 185.42000000000002 0) (effects (font (size 1.016 1.016)) (justify left)) (property "Intersheetrefs" "${INTERSHEET_REFS}" (at 191.77 185.42000000000002 0) (effects (font (size 1.016 1.016)) (hide yes))))
(symbol (lib_id "ESP_FLY:C") (at 237.49 175.26 0) (unit 1) (in_bom yes) (on_board yes) (dnp no) (property "Reference" "C6" (at 246.38 172.72 0) (effects (font (size 1.27 1.27)) (justify left))) (property "Value" "0.01uF" (at 246.38 175.26 0) (effects (font (size 1.27 1.27)) (justify left))) (property "ManufacturerPartNumber" "CC0805KRX7R9BB103" (at 0 0 0) (effects (font (size 1.27 1.27)) (hide yes))) (property "SourceBOM" "https://drive.google.com/file/d/1EBPdoYV8IRlJl5H9KqLQGCuI6NOrhwHS/view" (at 0 0 0) (effects (font (size 1.27 1.27)) (hide yes))) (property "SourceDesignator" "C6" (at 0 0 0) (effects (font (size 1.27 1.27)) (hide yes))) (property "Manufacturer" "YAGEO" (at 0 0 0) (effects (font (size 1.27 1.27)) (hide yes))) (property "Footprint" "ESP_FLY:C6" (at 237.49 175.26 0) (effects (font (size 1.27 1.27)) (hide yes))))
(wire (pts (xy 237.49 170.18) (xy 237.49 165.1)) (stroke (width 0) (type default)))
(global_label "+3V3" (shape bidirectional) (at 237.49 165.1 0) (effects (font (size 1.016 1.016)) (justify left)) (property "Intersheetrefs" "${INTERSHEET_REFS}" (at 237.49 165.1 0) (effects (font (size 1.016 1.016)) (hide yes))))
(wire (pts (xy 237.49 180.34) (xy 237.49 185.42000000000002)) (stroke (width 0) (type default)))
(global_label "GND" (shape bidirectional) (at 237.49 185.42000000000002 0) (effects (font (size 1.016 1.016)) (justify left)) (property "Intersheetrefs" "${INTERSHEET_REFS}" (at 237.49 185.42000000000002 0) (effects (font (size 1.016 1.016)) (hide yes))))
(symbol (lib_id "ESP_FLY:C") (at 283.21 175.26 0) (unit 1) (in_bom yes) (on_board yes) (dnp no) (property "Reference" "C7" (at 292.09999999999997 172.72 0) (effects (font (size 1.27 1.27)) (justify left))) (property "Value" "0.01uF" (at 292.09999999999997 175.26 0) (effects (font (size 1.27 1.27)) (justify left))) (property "ManufacturerPartNumber" "CC0805KRX7R9BB103" (at 0 0 0) (effects (font (size 1.27 1.27)) (hide yes))) (property "SourceBOM" "https://drive.google.com/file/d/1EBPdoYV8IRlJl5H9KqLQGCuI6NOrhwHS/view" (at 0 0 0) (effects (font (size 1.27 1.27)) (hide yes))) (property "SourceDesignator" "C7" (at 0 0 0) (effects (font (size 1.27 1.27)) (hide yes))) (property "Manufacturer" "YAGEO" (at 0 0 0) (effects (font (size 1.27 1.27)) (hide yes))) (property "Footprint" "ESP_FLY:C7" (at 283.21 175.26 0) (effects (font (size 1.27 1.27)) (hide yes))))
(wire (pts (xy 283.21 170.18) (xy 283.21 165.1)) (stroke (width 0) (type default)))
(global_label "IMU_CPOUT" (shape bidirectional) (at 283.21 165.1 0) (effects (font (size 1.016 1.016)) (justify left)) (property "Intersheetrefs" "${INTERSHEET_REFS}" (at 283.21 165.1 0) (effects (font (size 1.016 1.016)) (hide yes))))
(wire (pts (xy 283.21 180.34) (xy 283.21 185.42000000000002)) (stroke (width 0) (type default)))
(global_label "GND" (shape bidirectional) (at 283.21 185.42000000000002 0) (effects (font (size 1.016 1.016)) (justify left)) (property "Intersheetrefs" "${INTERSHEET_REFS}" (at 283.21 185.42000000000002 0) (effects (font (size 1.016 1.016)) (hide yes))))
(symbol (lib_id "ESP_FLY:C") (at 328.93 175.26 0) (unit 1) (in_bom yes) (on_board yes) (dnp no) (property "Reference" "C8" (at 337.82 172.72 0) (effects (font (size 1.27 1.27)) (justify left))) (property "Value" "0.1uF" (at 337.82 175.26 0) (effects (font (size 1.27 1.27)) (justify left))) (property "ManufacturerPartNumber" "CL21B104KBCNNNC" (at 0 0 0) (effects (font (size 1.27 1.27)) (hide yes))) (property "SourceBOM" "https://drive.google.com/file/d/1EBPdoYV8IRlJl5H9KqLQGCuI6NOrhwHS/view" (at 0 0 0) (effects (font (size 1.27 1.27)) (hide yes))) (property "SourceDesignator" "C8" (at 0 0 0) (effects (font (size 1.27 1.27)) (hide yes))) (property "Manufacturer" "Samsung Electro-Mechanics" (at 0 0 0) (effects (font (size 1.27 1.27)) (hide yes))) (property "Footprint" "ESP_FLY:C8" (at 328.93 175.26 0) (effects (font (size 1.27 1.27)) (hide yes))))
(wire (pts (xy 328.93 170.18) (xy 328.93 165.1)) (stroke (width 0) (type default)))
(global_label "IMU_REGOUT" (shape bidirectional) (at 328.93 165.1 0) (effects (font (size 1.016 1.016)) (justify left)) (property "Intersheetrefs" "${INTERSHEET_REFS}" (at 328.93 165.1 0) (effects (font (size 1.016 1.016)) (hide yes))))
(wire (pts (xy 328.93 180.34) (xy 328.93 185.42000000000002)) (stroke (width 0) (type default)))
(global_label "GND" (shape bidirectional) (at 328.93 185.42000000000002 0) (effects (font (size 1.016 1.016)) (justify left)) (property "Intersheetrefs" "${INTERSHEET_REFS}" (at 328.93 185.42000000000002 0) (effects (font (size 1.016 1.016)) (hide yes))))
(symbol (lib_id "ESP_FLY:R") (at 313.69 69.85 0) (unit 1) (in_bom yes) (on_board yes) (dnp no) (property "Reference" "R5" (at 322.58 67.30999999999999 0) (effects (font (size 1.27 1.27)) (justify left))) (property "Value" "10k" (at 322.58 69.85 0) (effects (font (size 1.27 1.27)) (justify left))) (property "ManufacturerPartNumber" "FRC0805F1002TS" (at 0 0 0) (effects (font (size 1.27 1.27)) (hide yes))) (property "SourceBOM" "https://drive.google.com/file/d/1EBPdoYV8IRlJl5H9KqLQGCuI6NOrhwHS/view" (at 0 0 0) (effects (font (size 1.27 1.27)) (hide yes))) (property "SourceDesignator" "R5" (at 0 0 0) (effects (font (size 1.27 1.27)) (hide yes))) (property "Footprint" "ESP_FLY:R5" (at 313.69 69.85 0) (effects (font (size 1.27 1.27)) (hide yes))))
(wire (pts (xy 313.69 64.77) (xy 313.69 59.69)) (stroke (width 0) (type default)))
(global_label "+3V3" (shape bidirectional) (at 313.69 59.69 0) (effects (font (size 1.016 1.016)) (justify left)) (property "Intersheetrefs" "${INTERSHEET_REFS}" (at 313.69 59.69 0) (effects (font (size 1.016 1.016)) (hide yes))))
(wire (pts (xy 313.69 74.93) (xy 313.69 80.01)) (stroke (width 0) (type default)))
(global_label "IMU_INT" (shape bidirectional) (at 313.69 80.01 0) (effects (font (size 1.016 1.016)) (justify left)) (property "Intersheetrefs" "${INTERSHEET_REFS}" (at 313.69 80.01 0) (effects (font (size 1.016 1.016)) (hide yes))))
(symbol (lib_id "ESP_FLY:R") (at 349.25 69.85 0) (unit 1) (in_bom yes) (on_board yes) (dnp no) (property "Reference" "R6" (at 358.14 67.30999999999999 0) (effects (font (size 1.27 1.27)) (justify left))) (property "Value" "10k" (at 358.14 69.85 0) (effects (font (size 1.27 1.27)) (justify left))) (property "ManufacturerPartNumber" "FRC0805F1002TS" (at 0 0 0) (effects (font (size 1.27 1.27)) (hide yes))) (property "SourceBOM" "https://drive.google.com/file/d/1EBPdoYV8IRlJl5H9KqLQGCuI6NOrhwHS/view" (at 0 0 0) (effects (font (size 1.27 1.27)) (hide yes))) (property "SourceDesignator" "R6" (at 0 0 0) (effects (font (size 1.27 1.27)) (hide yes))) (property "Footprint" "ESP_FLY:R6" (at 349.25 69.85 0) (effects (font (size 1.27 1.27)) (hide yes))))
(wire (pts (xy 349.25 64.77) (xy 349.25 59.69)) (stroke (width 0) (type default)))
(global_label "+3V3" (shape bidirectional) (at 349.25 59.69 0) (effects (font (size 1.016 1.016)) (justify left)) (property "Intersheetrefs" "${INTERSHEET_REFS}" (at 349.25 59.69 0) (effects (font (size 1.016 1.016)) (hide yes))))
(wire (pts (xy 349.25 74.93) (xy 349.25 80.01)) (stroke (width 0) (type default)))
(global_label "I2C_SDA" (shape bidirectional) (at 349.25 80.01 0) (effects (font (size 1.016 1.016)) (justify left)) (property "Intersheetrefs" "${INTERSHEET_REFS}" (at 349.25 80.01 0) (effects (font (size 1.016 1.016)) (hide yes))))
(symbol (lib_id "ESP_FLY:R") (at 384.81 69.85 0) (unit 1) (in_bom yes) (on_board yes) (dnp no) (property "Reference" "R7" (at 393.7 67.30999999999999 0) (effects (font (size 1.27 1.27)) (justify left))) (property "Value" "10k" (at 393.7 69.85 0) (effects (font (size 1.27 1.27)) (justify left))) (property "ManufacturerPartNumber" "FRC0805F1002TS" (at 0 0 0) (effects (font (size 1.27 1.27)) (hide yes))) (property "SourceBOM" "https://drive.google.com/file/d/1EBPdoYV8IRlJl5H9KqLQGCuI6NOrhwHS/view" (at 0 0 0) (effects (font (size 1.27 1.27)) (hide yes))) (property "SourceDesignator" "R7" (at 0 0 0) (effects (font (size 1.27 1.27)) (hide yes))) (property "Footprint" "ESP_FLY:R7" (at 384.81 69.85 0) (effects (font (size 1.27 1.27)) (hide yes))))
(wire (pts (xy 384.81 64.77) (xy 384.81 59.69)) (stroke (width 0) (type default)))
(global_label "+3V3" (shape bidirectional) (at 384.81 59.69 0) (effects (font (size 1.016 1.016)) (justify left)) (property "Intersheetrefs" "${INTERSHEET_REFS}" (at 384.81 59.69 0) (effects (font (size 1.016 1.016)) (hide yes))))
(wire (pts (xy 384.81 74.93) (xy 384.81 80.01)) (stroke (width 0) (type default)))
(global_label "I2C_SCL" (shape bidirectional) (at 384.81 80.01 0) (effects (font (size 1.016 1.016)) (justify left)) (property "Intersheetrefs" "${INTERSHEET_REFS}" (at 384.81 80.01 0) (effects (font (size 1.016 1.016)) (hide yes))))
(text "Mô-đun XIAO ESP32S3 và dây pin" (at 15.24 38.1 0) (effects (font (size 1.524 1.524)) (justify left)))
(text "MPU-6050 (ánh xạ chân theo tài liệu nguồn)" (at 168.91 38.1 0) (effects (font (size 1.524 1.524)) (justify left)))
(text "Điện trở kéo lên: INT / SDA / SCL" (at 300.99 38.1 0) (effects (font (size 1.524 1.524)) (justify left)))
(text "Pin 1S và mạch chia áp" (at 15.24 139.7 0) (effects (font (size 1.524 1.524)) (justify left)))
(text "Tụ tách nguồn IMU và bơm điện tích" (at 170.18 139.7 0) (effects (font (size 1.524 1.524)) (justify left)))
(text "Nối hai pad BAT+ / BAT- với pad pin ở mặt dưới XIAO bằng hai dây.\nVBAT_SENSE đi đến GPIO2 của XIAO trên PCB này. Hãy kiểm tra ánh xạ ADC trong firmware." (at 15.24 210.82 0) (effects (font (size 1.27 1.27)) (justify left)))
(sheet (at 15.24 236.22) (size 73.66 20.32) (stroke (width .254) (type default)) (fill (color 0 0 0 0)) (property "Sheetname" "Động cơ" (at 15.24 234.95 0) (effects (font (size 1.27 1.27)) (justify left))) (property "Sheetfile" "Động-cơ.kicad_sch" (at 15.24 257.81 0) (effects (font (size 1.27 1.27)) (justify left))))
(sheet (at 104.14 236.22) (size 73.66 20.32) (stroke (width .254) (type default)) (fill (color 0 0 0 0)) (property "Sheetname" "Đèn LED" (at 104.14 234.95 0) (effects (font (size 1.27 1.27)) (justify left))) (property "Sheetfile" "Đèn-LED.kicad_sch" (at 104.14 257.81 0) (effects (font (size 1.27 1.27)) (justify left))))
(symbol (lib_id "ESP_FLY:PWR") (at 220.98 236.22 0) (unit 1) (in_bom no) (on_board no) (dnp no) (property "Reference" "#FLG01" (at 220.98 236.22 0) (effects (font (size 1.27 1.27)) (hide yes))) (property "Value" "PWR_FLAG" (at 220.98 231.14 0) (effects (font (size 1.016 1.016)) )))
(global_label "GND" (shape bidirectional) (at 220.98 236.22 0) (effects (font (size 1.016 1.016)) (justify left)) (property "Intersheetrefs" "${INTERSHEET_REFS}" (at 220.98 236.22 0) (effects (font (size 1.016 1.016)) (hide yes))))
(symbol (lib_id "ESP_FLY:PWR") (at 256.53999999999996 236.22 0) (unit 1) (in_bom no) (on_board no) (dnp no) (property "Reference" "#FLG02" (at 256.53999999999996 236.22 0) (effects (font (size 1.27 1.27)) (hide yes))) (property "Value" "PWR_FLAG" (at 256.53999999999996 231.14 0) (effects (font (size 1.016 1.016)) )))
(global_label "VBAT" (shape bidirectional) (at 256.53999999999996 236.22 0) (effects (font (size 1.016 1.016)) (justify left)) (property "Intersheetrefs" "${INTERSHEET_REFS}" (at 256.53999999999996 236.22 0) (effects (font (size 1.016 1.016)) (hide yes))))
(sheet_instances (path "" (page "1")))
(embedded_fonts no))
